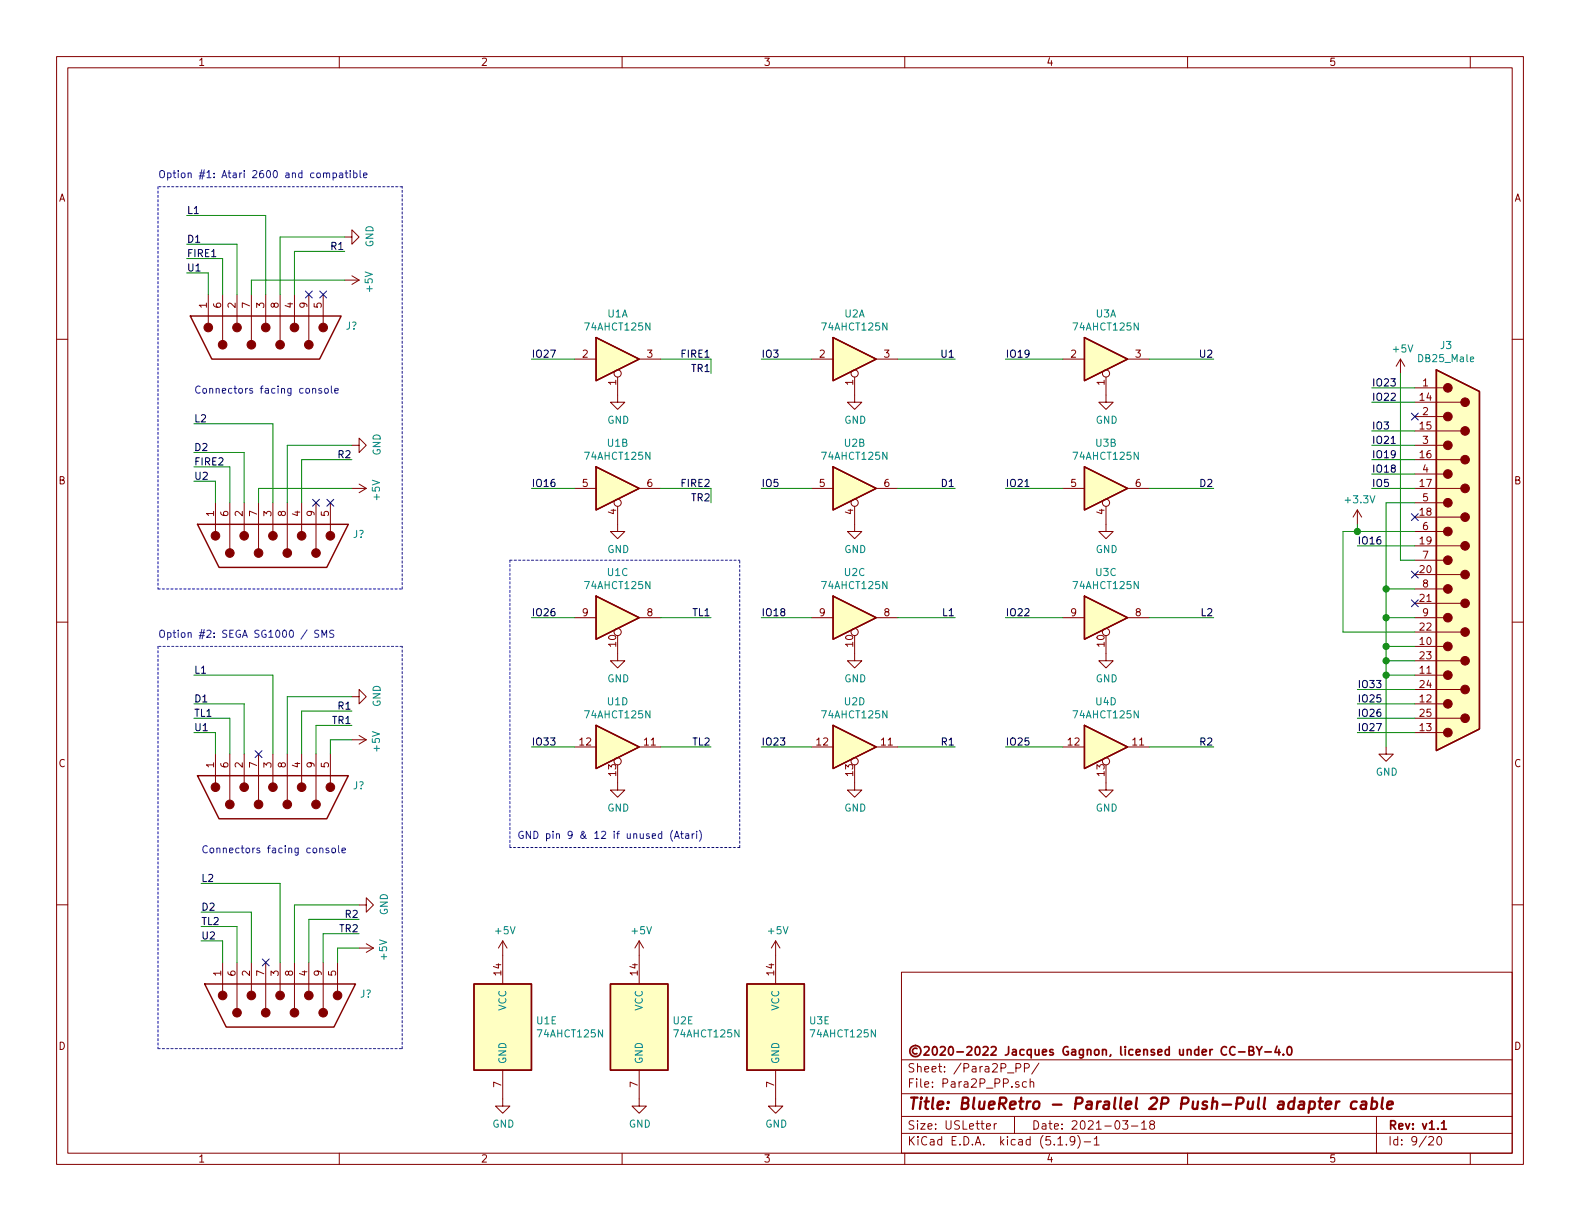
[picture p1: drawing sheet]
EESchema Schematic File Version 4
EELAYER 30 0
EELAYER END
$Descr USLetter 11000 8500
encoding utf-8
Sheet 9 20
Title "BlueRetro - Parallel 2P Push-Pull adapter cable"
Date "2021-03-18"
Rev "v1.1"
Comp "©2020-2022 Jacques Gagnon, licensed under CC-BY-4.0"
Comment1 ""
Comment2 ""
Comment3 ""
Comment4 ""
$EndDescr
$Comp
L Connector:DB25_Male J?
U 1 1
P 10150 3900
AR Path="/5F127084/5FD5E748" Ref="J?"  Part="1" 
AR Path="/5F9FC91E/5FD5E748" Ref="J?"  Part="1" 
AR Path="/5FD29386/5FD5E748" Ref="J3"  Part="1" 
F 0 "J3" H 10068 2408 50  0000 C CNN
F 1 "DB25_Male" H 10068 2499 50  0000 C CNN
F 2 "" H 10150 3900 50  0001 C CNN
F 3 " ~" H 10150 3900 50  0001 C CNN
	1    10150 3900
	1    0    0    1   
$EndComp
$Comp
L 74xx:74LS125 U?
U 3 1
P 4300 4300
AR Path="/5F127084/5FD5E74E" Ref="U?"  Part="1" 
AR Path="/5F9FC91E/5FD5E74E" Ref="U?"  Part="4" 
AR Path="/5FD29386/5FD5E74E" Ref="U1"  Part="3" 
F 0 "U1" H 4300 4617 50  0000 C CNN
F 1 "74AHCT125N" H 4300 4526 50  0000 C CNN
F 2 "" H 4300 4300 50  0001 C CNN
F 3 "http://www.ti.com/general/docs/suppproductinfo.tsp?distId=10&gotoUrl=http%3A%2F%2Fwww.ti.com%2Flit%2Fgpn%2Fsn74ahct125" H 4300 4300 50  0001 C CNN
	3    4300 4300
	1    0    0    -1  
$EndComp
$Comp
L 74xx:74LS125 U?
U 1 1
P 5950 2500
AR Path="/5F127084/5FD5E754" Ref="U?"  Part="2" 
AR Path="/5F9FC91E/5FD5E754" Ref="U?"  Part="1" 
AR Path="/5FD29386/5FD5E754" Ref="U2"  Part="1" 
F 0 "U2" H 5950 2817 50  0000 C CNN
F 1 "74AHCT125N" H 5950 2726 50  0000 C CNN
F 2 "" H 5950 2500 50  0001 C CNN
F 3 "http://www.ti.com/general/docs/suppproductinfo.tsp?distId=10&gotoUrl=http%3A%2F%2Fwww.ti.com%2Flit%2Fgpn%2Fsn74ahct125" H 5950 2500 50  0001 C CNN
	1    5950 2500
	1    0    0    -1  
$EndComp
$Comp
L 74xx:74LS125 U?
U 2 1
P 5950 3400
AR Path="/5F127084/5FD5E75A" Ref="U?"  Part="3" 
AR Path="/5F9FC91E/5FD5E75A" Ref="U?"  Part="2" 
AR Path="/5FD29386/5FD5E75A" Ref="U2"  Part="2" 
F 0 "U2" H 5950 3717 50  0000 C CNN
F 1 "74AHCT125N" H 5950 3626 50  0000 C CNN
F 2 "" H 5950 3400 50  0001 C CNN
F 3 "http://www.ti.com/general/docs/suppproductinfo.tsp?distId=10&gotoUrl=http%3A%2F%2Fwww.ti.com%2Flit%2Fgpn%2Fsn74ahct125" H 5950 3400 50  0001 C CNN
	2    5950 3400
	1    0    0    -1  
$EndComp
$Comp
L 74xx:74LS125 U?
U 3 1
P 5950 4300
AR Path="/5F127084/5FD5E760" Ref="U?"  Part="4" 
AR Path="/5F9FC91E/5FD5E760" Ref="U?"  Part="3" 
AR Path="/5FD29386/5FD5E760" Ref="U2"  Part="3" 
F 0 "U2" H 5950 4617 50  0000 C CNN
F 1 "74AHCT125N" H 5950 4526 50  0000 C CNN
F 2 "" H 5950 4300 50  0001 C CNN
F 3 "http://www.ti.com/general/docs/suppproductinfo.tsp?distId=10&gotoUrl=http%3A%2F%2Fwww.ti.com%2Flit%2Fgpn%2Fsn74ahct125" H 5950 4300 50  0001 C CNN
	3    5950 4300
	1    0    0    -1  
$EndComp
$Comp
L 74xx:74LS125 U?
U 1 1
P 7700 2500
AR Path="/5F127084/5FD5E766" Ref="U?"  Part="2" 
AR Path="/5F9FC91E/5FD5E766" Ref="U?"  Part="1" 
AR Path="/5FD29386/5FD5E766" Ref="U3"  Part="1" 
F 0 "U3" H 7700 2817 50  0000 C CNN
F 1 "74AHCT125N" H 7700 2726 50  0000 C CNN
F 2 "" H 7700 2500 50  0001 C CNN
F 3 "http://www.ti.com/general/docs/suppproductinfo.tsp?distId=10&gotoUrl=http%3A%2F%2Fwww.ti.com%2Flit%2Fgpn%2Fsn74ahct125" H 7700 2500 50  0001 C CNN
	1    7700 2500
	1    0    0    -1  
$EndComp
$Comp
L 74xx:74LS125 U?
U 2 1
P 7700 3400
AR Path="/5F127084/5FD5E76C" Ref="U?"  Part="3" 
AR Path="/5F9FC91E/5FD5E76C" Ref="U?"  Part="2" 
AR Path="/5FD29386/5FD5E76C" Ref="U3"  Part="2" 
F 0 "U3" H 7700 3717 50  0000 C CNN
F 1 "74AHCT125N" H 7700 3626 50  0000 C CNN
F 2 "" H 7700 3400 50  0001 C CNN
F 3 "http://www.ti.com/general/docs/suppproductinfo.tsp?distId=10&gotoUrl=http%3A%2F%2Fwww.ti.com%2Flit%2Fgpn%2Fsn74ahct125" H 7700 3400 50  0001 C CNN
	2    7700 3400
	1    0    0    -1  
$EndComp
$Comp
L 74xx:74LS125 U?
U 3 1
P 7700 4300
AR Path="/5F127084/5FD5E772" Ref="U?"  Part="4" 
AR Path="/5F9FC91E/5FD5E772" Ref="U?"  Part="3" 
AR Path="/5FD29386/5FD5E772" Ref="U3"  Part="3" 
F 0 "U3" H 7700 4617 50  0000 C CNN
F 1 "74AHCT125N" H 7700 4526 50  0000 C CNN
F 2 "" H 7700 4300 50  0001 C CNN
F 3 "http://www.ti.com/general/docs/suppproductinfo.tsp?distId=10&gotoUrl=http%3A%2F%2Fwww.ti.com%2Flit%2Fgpn%2Fsn74ahct125" H 7700 4300 50  0001 C CNN
	3    7700 4300
	1    0    0    -1  
$EndComp
$Comp
L 74xx:74LS125 U?
U 4 1
P 5950 5200
AR Path="/5F127084/5FD5E778" Ref="U?"  Part="1" 
AR Path="/5F9FC91E/5FD5E778" Ref="U?"  Part="4" 
AR Path="/5FD29386/5FD5E778" Ref="U2"  Part="4" 
F 0 "U2" H 5950 5517 50  0000 C CNN
F 1 "74AHCT125N" H 5950 5426 50  0000 C CNN
F 2 "" H 5950 5200 50  0001 C CNN
F 3 "http://www.ti.com/general/docs/suppproductinfo.tsp?distId=10&gotoUrl=http%3A%2F%2Fwww.ti.com%2Flit%2Fgpn%2Fsn74ahct125" H 5950 5200 50  0001 C CNN
	4    5950 5200
	1    0    0    -1  
$EndComp
$Comp
L 74xx:74LS125 U?
U 4 1
P 7700 5200
AR Path="/5F127084/5FD5E77E" Ref="U?"  Part="2" 
AR Path="/5F9FC91E/5FD5E77E" Ref="U?"  Part="4" 
AR Path="/5FD29386/5FD5E77E" Ref="U4"  Part="4" 
F 0 "U4" H 7700 5517 50  0000 C CNN
F 1 "74AHCT125N" H 7700 5426 50  0000 C CNN
F 2 "" H 7700 5200 50  0001 C CNN
F 3 "http://www.ti.com/general/docs/suppproductinfo.tsp?distId=10&gotoUrl=http%3A%2F%2Fwww.ti.com%2Flit%2Fgpn%2Fsn74ahct125" H 7700 5200 50  0001 C CNN
	4    7700 5200
	1    0    0    -1  
$EndComp
Wire Wire Line
	9550 2700 9850 2700
Wire Wire Line
	9550 3100 9850 3100
Wire Wire Line
	9550 3300 9850 3300
$Comp
L power:+5V #PWR?
U 1 1
P 9750 2600
AR Path="/5F127084/5FD5E787" Ref="#PWR?"  Part="1" 
AR Path="/5F9FC91E/5FD5E787" Ref="#PWR?"  Part="1" 
AR Path="/5FD29386/5FD5E787" Ref="#PWR?"  Part="1" 
F 0 "#PWR?" H 9750 2450 50  0001 C CNN
F 1 "+5V" H 9765 2773 50  0000 C CNN
F 2 "" H 9750 2600 50  0001 C CNN
F 3 "" H 9750 2600 50  0001 C CNN
	1    9750 2600
	1    0    0    -1  
$EndComp
$Comp
L power:GND #PWR?
U 1 1
P 9650 5200
AR Path="/5F127084/5FD5E78D" Ref="#PWR?"  Part="1" 
AR Path="/5F9FC91E/5FD5E78D" Ref="#PWR?"  Part="1" 
AR Path="/5FD29386/5FD5E78D" Ref="#PWR?"  Part="1" 
F 0 "#PWR?" H 9650 4950 50  0001 C CNN
F 1 "GND" H 9655 5027 50  0000 C CNN
F 2 "" H 9650 5200 50  0001 C CNN
F 3 "" H 9650 5200 50  0001 C CNN
	1    9650 5200
	1    0    0    -1  
$EndComp
Wire Wire Line
	9850 3500 9650 3500
Wire Wire Line
	9650 3500 9650 4100
Wire Wire Line
	9850 4300 9650 4300
Wire Wire Line
	9750 2600 9750 3900
Wire Wire Line
	9750 3900 9850 3900
$Comp
L power:+3.3V #PWR?
U 1 1
P 9450 3650
AR Path="/5F127084/5FD5E798" Ref="#PWR?"  Part="1" 
AR Path="/5F9FC91E/5FD5E798" Ref="#PWR?"  Part="1" 
AR Path="/5FD29386/5FD5E798" Ref="#PWR?"  Part="1" 
F 0 "#PWR?" H 9450 3500 50  0001 C CNN
F 1 "+3.3V" H 9465 3823 50  0000 C CNN
F 2 "" H 9450 3650 50  0001 C CNN
F 3 "" H 9450 3650 50  0001 C CNN
	1    9450 3650
	1    0    0    -1  
$EndComp
$Comp
L power:GND #PWR?
U 1 1
P 5950 4550
AR Path="/5F127084/5FD5E79E" Ref="#PWR?"  Part="1" 
AR Path="/5F9FC91E/5FD5E79E" Ref="#PWR?"  Part="1" 
AR Path="/5FD29386/5FD5E79E" Ref="#PWR?"  Part="1" 
F 0 "#PWR?" H 5950 4300 50  0001 C CNN
F 1 "GND" H 5955 4377 50  0000 C CNN
F 2 "" H 5950 4550 50  0001 C CNN
F 3 "" H 5950 4550 50  0001 C CNN
	1    5950 4550
	1    0    0    -1  
$EndComp
$Comp
L power:GND #PWR?
U 1 1
P 5950 3650
AR Path="/5F127084/5FD5E7A4" Ref="#PWR?"  Part="1" 
AR Path="/5F9FC91E/5FD5E7A4" Ref="#PWR?"  Part="1" 
AR Path="/5FD29386/5FD5E7A4" Ref="#PWR?"  Part="1" 
F 0 "#PWR?" H 5950 3400 50  0001 C CNN
F 1 "GND" H 5955 3477 50  0000 C CNN
F 2 "" H 5950 3650 50  0001 C CNN
F 3 "" H 5950 3650 50  0001 C CNN
	1    5950 3650
	1    0    0    -1  
$EndComp
$Comp
L power:GND #PWR?
U 1 1
P 4300 4550
AR Path="/5F127084/5FD5E7AA" Ref="#PWR?"  Part="1" 
AR Path="/5F9FC91E/5FD5E7AA" Ref="#PWR?"  Part="1" 
AR Path="/5FD29386/5FD5E7AA" Ref="#PWR?"  Part="1" 
F 0 "#PWR?" H 4300 4300 50  0001 C CNN
F 1 "GND" H 4305 4377 50  0000 C CNN
F 2 "" H 4300 4550 50  0001 C CNN
F 3 "" H 4300 4550 50  0001 C CNN
	1    4300 4550
	1    0    0    -1  
$EndComp
$Comp
L power:GND #PWR?
U 1 1
P 5950 2750
AR Path="/5F127084/5FD5E7B0" Ref="#PWR?"  Part="1" 
AR Path="/5F9FC91E/5FD5E7B0" Ref="#PWR?"  Part="1" 
AR Path="/5FD29386/5FD5E7B0" Ref="#PWR?"  Part="1" 
F 0 "#PWR?" H 5950 2500 50  0001 C CNN
F 1 "GND" H 5955 2577 50  0000 C CNN
F 2 "" H 5950 2750 50  0001 C CNN
F 3 "" H 5950 2750 50  0001 C CNN
	1    5950 2750
	1    0    0    -1  
$EndComp
$Comp
L power:GND #PWR?
U 1 1
P 7700 3650
AR Path="/5F127084/5FD5E7C2" Ref="#PWR?"  Part="1" 
AR Path="/5F9FC91E/5FD5E7C2" Ref="#PWR?"  Part="1" 
AR Path="/5FD29386/5FD5E7C2" Ref="#PWR?"  Part="1" 
F 0 "#PWR?" H 7700 3400 50  0001 C CNN
F 1 "GND" H 7705 3477 50  0000 C CNN
F 2 "" H 7700 3650 50  0001 C CNN
F 3 "" H 7700 3650 50  0001 C CNN
	1    7700 3650
	1    0    0    -1  
$EndComp
$Comp
L power:GND #PWR?
U 1 1
P 7700 2750
AR Path="/5F127084/5FD5E7C8" Ref="#PWR?"  Part="1" 
AR Path="/5F9FC91E/5FD5E7C8" Ref="#PWR?"  Part="1" 
AR Path="/5FD29386/5FD5E7C8" Ref="#PWR?"  Part="1" 
F 0 "#PWR?" H 7700 2500 50  0001 C CNN
F 1 "GND" H 7705 2577 50  0000 C CNN
F 2 "" H 7700 2750 50  0001 C CNN
F 3 "" H 7700 2750 50  0001 C CNN
	1    7700 2750
	1    0    0    -1  
$EndComp
$Comp
L power:GND #PWR?
U 1 1
P 7700 4550
AR Path="/5F127084/5FD5E7CE" Ref="#PWR?"  Part="1" 
AR Path="/5F9FC91E/5FD5E7CE" Ref="#PWR?"  Part="1" 
AR Path="/5FD29386/5FD5E7CE" Ref="#PWR?"  Part="1" 
F 0 "#PWR?" H 7700 4300 50  0001 C CNN
F 1 "GND" H 7705 4377 50  0000 C CNN
F 2 "" H 7700 4550 50  0001 C CNN
F 3 "" H 7700 4550 50  0001 C CNN
	1    7700 4550
	1    0    0    -1  
$EndComp
$Comp
L power:GND #PWR?
U 1 1
P 5950 5450
AR Path="/5F127084/5FD5E7D4" Ref="#PWR?"  Part="1" 
AR Path="/5F9FC91E/5FD5E7D4" Ref="#PWR?"  Part="1" 
AR Path="/5FD29386/5FD5E7D4" Ref="#PWR?"  Part="1" 
F 0 "#PWR?" H 5950 5200 50  0001 C CNN
F 1 "GND" H 5955 5277 50  0000 C CNN
F 2 "" H 5950 5450 50  0001 C CNN
F 3 "" H 5950 5450 50  0001 C CNN
	1    5950 5450
	1    0    0    -1  
$EndComp
$Comp
L power:GND #PWR?
U 1 1
P 7700 5450
AR Path="/5F127084/5FD5E7DA" Ref="#PWR?"  Part="1" 
AR Path="/5F9FC91E/5FD5E7DA" Ref="#PWR?"  Part="1" 
AR Path="/5FD29386/5FD5E7DA" Ref="#PWR?"  Part="1" 
F 0 "#PWR?" H 7700 5200 50  0001 C CNN
F 1 "GND" H 7705 5277 50  0000 C CNN
F 2 "" H 7700 5450 50  0001 C CNN
F 3 "" H 7700 5450 50  0001 C CNN
	1    7700 5450
	1    0    0    -1  
$EndComp
Wire Wire Line
	5650 2500 5300 2500
Wire Wire Line
	5650 3400 5300 3400
Wire Wire Line
	5650 4300 5300 4300
Wire Wire Line
	5650 5200 5300 5200
Wire Wire Line
	6250 5200 6650 5200
Wire Wire Line
	6250 4300 6650 4300
Wire Wire Line
	6250 3400 6650 3400
Wire Wire Line
	6250 2500 6650 2500
Wire Wire Line
	7400 2500 7000 2500
Wire Wire Line
	7400 3400 7000 3400
Wire Wire Line
	7400 4300 7000 4300
Wire Wire Line
	7400 5200 7000 5200
Wire Wire Line
	8000 5200 8450 5200
Wire Wire Line
	8000 4300 8450 4300
Wire Wire Line
	8000 3400 8450 3400
Wire Wire Line
	8000 2500 8450 2500
Text Label 3700 4300 0    50   ~ 0
IO26
Text Label 5300 2500 0    50   ~ 0
IO3
Text Label 5300 3400 0    50   ~ 0
IO5
Text Label 5300 4300 0    50   ~ 0
IO18
Text Label 5300 5200 0    50   ~ 0
IO23
Text Label 4950 4300 2    50   ~ 0
TL1
Text Label 6650 2500 2    50   ~ 0
U1
Text Label 6650 3400 2    50   ~ 0
D1
Text Label 6650 4300 2    50   ~ 0
L1
Text Label 6650 5200 2    50   ~ 0
R1
Text Label 7000 2500 0    50   ~ 0
IO19
Text Label 7000 3400 0    50   ~ 0
IO21
Text Label 7000 4300 0    50   ~ 0
IO22
Text Label 7000 5200 0    50   ~ 0
IO25
Text Label 8450 2500 2    50   ~ 0
U2
Text Label 8450 3400 2    50   ~ 0
D2
Text Label 8450 4300 2    50   ~ 0
L2
Text Label 8450 5200 2    50   ~ 0
R2
Text Label 9550 3200 0    50   ~ 0
IO19
Text Label 9550 3100 0    50   ~ 0
IO21
Text Label 9550 2800 0    50   ~ 0
IO22
Text Label 9450 4900 0    50   ~ 0
IO25
Wire Wire Line
	9850 2800 9550 2800
Wire Wire Line
	9850 3200 9550 3200
Wire Wire Line
	9850 3400 9550 3400
Wire Wire Line
	9450 3700 9450 3650
Wire Wire Line
	9450 3700 9850 3700
Wire Wire Line
	9850 5100 9450 5100
Wire Wire Line
	9850 4800 9450 4800
Text Label 9450 3800 0    50   ~ 0
IO16
Text Label 9550 3000 0    50   ~ 0
IO3
Text Label 9550 3400 0    50   ~ 0
IO5
Text Label 9550 2700 0    50   ~ 0
IO23
Text Label 9450 5000 0    50   ~ 0
IO26
Text Label 9450 5100 0    50   ~ 0
IO27
Text Label 9450 4800 0    50   ~ 0
IO33
Wire Wire Line
	9850 4100 9650 4100
Connection ~ 9650 4100
Wire Wire Line
	9650 4100 9650 4300
Connection ~ 9650 4300
Wire Wire Line
	9850 3800 9450 3800
Wire Wire Line
	9850 3000 9550 3000
Wire Wire Line
	9850 4900 9450 4900
Text Label 9550 3300 0    50   ~ 0
IO18
Wire Wire Line
	9450 5000 9850 5000
NoConn ~ 9850 3600
Wire Wire Line
	9850 4500 9650 4500
Connection ~ 9650 4500
NoConn ~ 9850 4000
$Comp
L 74xx:74LS125 U?
U 1 1
P 4300 2500
AR Path="/5F127084/5FD5E88F" Ref="U?"  Part="2" 
AR Path="/5F9FC91E/5FD5E88F" Ref="U?"  Part="1" 
AR Path="/5FD29386/5FD5E88F" Ref="U1"  Part="1" 
F 0 "U1" H 4300 2817 50  0000 C CNN
F 1 "74AHCT125N" H 4300 2726 50  0000 C CNN
F 2 "" H 4300 2500 50  0001 C CNN
F 3 "http://www.ti.com/general/docs/suppproductinfo.tsp?distId=10&gotoUrl=http%3A%2F%2Fwww.ti.com%2Flit%2Fgpn%2Fsn74ahct125" H 4300 2500 50  0001 C CNN
	1    4300 2500
	1    0    0    -1  
$EndComp
$Comp
L 74xx:74LS125 U?
U 2 1
P 4300 3400
AR Path="/5F127084/5FD5E895" Ref="U?"  Part="4" 
AR Path="/5F9FC91E/5FD5E895" Ref="U?"  Part="2" 
AR Path="/5FD29386/5FD5E895" Ref="U1"  Part="2" 
F 0 "U1" H 4300 3717 50  0000 C CNN
F 1 "74AHCT125N" H 4300 3626 50  0000 C CNN
F 2 "" H 4300 3400 50  0001 C CNN
F 3 "http://www.ti.com/general/docs/suppproductinfo.tsp?distId=10&gotoUrl=http%3A%2F%2Fwww.ti.com%2Flit%2Fgpn%2Fsn74ahct125" H 4300 3400 50  0001 C CNN
	2    4300 3400
	1    0    0    -1  
$EndComp
Wire Wire Line
	4000 2500 3700 2500
Wire Wire Line
	4000 3400 3700 3400
Wire Wire Line
	4600 2500 4950 2500
Wire Wire Line
	4600 3400 4950 3400
Text Label 4950 2600 2    50   ~ 0
TR1
Text Label 4950 3500 2    50   ~ 0
TR2
Text Label 3700 2500 0    50   ~ 0
IO27
Text Label 3700 3400 0    50   ~ 0
IO16
Wire Wire Line
	9650 4500 9650 4600
Wire Wire Line
	9650 4300 9650 4500
Wire Wire Line
	9850 4400 9350 4400
Wire Wire Line
	9350 4400 9350 3700
Wire Wire Line
	9350 3700 9450 3700
Connection ~ 9450 3700
$Comp
L 74xx:74LS125 U?
U 5 1
P 4450 7150
AR Path="/5F127084/5FD5E8C4" Ref="U?"  Part="5" 
AR Path="/5F9FC91E/5FD5E8C4" Ref="U?"  Part="5" 
AR Path="/5FD29386/5FD5E8C4" Ref="U2"  Part="5" 
F 0 "U2" H 4680 7196 50  0000 L CNN
F 1 "74AHCT125N" H 4680 7105 50  0000 L CNN
F 2 "" H 4450 7150 50  0001 C CNN
F 3 "http://www.ti.com/general/docs/suppproductinfo.tsp?distId=10&gotoUrl=http%3A%2F%2Fwww.ti.com%2Flit%2Fgpn%2Fsn74ahct125" H 4450 7150 50  0001 C CNN
	5    4450 7150
	1    0    0    -1  
$EndComp
$Comp
L 74xx:74LS125 U?
U 5 1
P 5400 7150
AR Path="/5F127084/5FD5E8CA" Ref="U?"  Part="5" 
AR Path="/5F9FC91E/5FD5E8CA" Ref="U?"  Part="5" 
AR Path="/5FD29386/5FD5E8CA" Ref="U3"  Part="5" 
F 0 "U3" H 5630 7196 50  0000 L CNN
F 1 "74AHCT125N" H 5630 7105 50  0000 L CNN
F 2 "" H 5400 7150 50  0001 C CNN
F 3 "http://www.ti.com/general/docs/suppproductinfo.tsp?distId=10&gotoUrl=http%3A%2F%2Fwww.ti.com%2Flit%2Fgpn%2Fsn74ahct125" H 5400 7150 50  0001 C CNN
	5    5400 7150
	1    0    0    -1  
$EndComp
$Comp
L 74xx:74LS125 U?
U 5 1
P 3500 7150
AR Path="/5F127084/5FD5E8D6" Ref="U?"  Part="5" 
AR Path="/5F9FC91E/5FD5E8D6" Ref="U?"  Part="5" 
AR Path="/5FD29386/5FD5E8D6" Ref="U1"  Part="5" 
F 0 "U1" H 3730 7196 50  0000 L CNN
F 1 "74AHCT125N" H 3730 7105 50  0000 L CNN
F 2 "" H 3500 7150 50  0001 C CNN
F 3 "http://www.ti.com/general/docs/suppproductinfo.tsp?distId=10&gotoUrl=http%3A%2F%2Fwww.ti.com%2Flit%2Fgpn%2Fsn74ahct125" H 3500 7150 50  0001 C CNN
	5    3500 7150
	1    0    0    -1  
$EndComp
$Comp
L power:GND #PWR?
U 1 1
P 5400 7650
AR Path="/5F127084/5FD5E8E2" Ref="#PWR?"  Part="1" 
AR Path="/5F9FC91E/5FD5E8E2" Ref="#PWR?"  Part="1" 
AR Path="/5FD29386/5FD5E8E2" Ref="#PWR?"  Part="1" 
F 0 "#PWR?" H 5400 7400 50  0001 C CNN
F 1 "GND" H 5405 7477 50  0000 C CNN
F 2 "" H 5400 7650 50  0001 C CNN
F 3 "" H 5400 7650 50  0001 C CNN
	1    5400 7650
	1    0    0    -1  
$EndComp
$Comp
L power:GND #PWR?
U 1 1
P 4450 7650
AR Path="/5F127084/5FD5E8E8" Ref="#PWR?"  Part="1" 
AR Path="/5F9FC91E/5FD5E8E8" Ref="#PWR?"  Part="1" 
AR Path="/5FD29386/5FD5E8E8" Ref="#PWR?"  Part="1" 
F 0 "#PWR?" H 4450 7400 50  0001 C CNN
F 1 "GND" H 4455 7477 50  0000 C CNN
F 2 "" H 4450 7650 50  0001 C CNN
F 3 "" H 4450 7650 50  0001 C CNN
	1    4450 7650
	1    0    0    -1  
$EndComp
$Comp
L power:GND #PWR?
U 1 1
P 3500 7650
AR Path="/5F127084/5FD5E8EE" Ref="#PWR?"  Part="1" 
AR Path="/5F9FC91E/5FD5E8EE" Ref="#PWR?"  Part="1" 
AR Path="/5FD29386/5FD5E8EE" Ref="#PWR?"  Part="1" 
F 0 "#PWR?" H 3500 7400 50  0001 C CNN
F 1 "GND" H 3505 7477 50  0000 C CNN
F 2 "" H 3500 7650 50  0001 C CNN
F 3 "" H 3500 7650 50  0001 C CNN
	1    3500 7650
	1    0    0    -1  
$EndComp
$Comp
L power:+5V #PWR?
U 1 1
P 4450 6650
AR Path="/5F127084/5FD5E8FA" Ref="#PWR?"  Part="1" 
AR Path="/5F9FC91E/5FD5E8FA" Ref="#PWR?"  Part="1" 
AR Path="/5FD29386/5FD5E8FA" Ref="#PWR?"  Part="1" 
F 0 "#PWR?" H 4450 6500 50  0001 C CNN
F 1 "+5V" H 4465 6823 50  0000 C CNN
F 2 "" H 4450 6650 50  0001 C CNN
F 3 "" H 4450 6650 50  0001 C CNN
	1    4450 6650
	1    0    0    -1  
$EndComp
$Comp
L power:+5V #PWR?
U 1 1
P 3500 6650
AR Path="/5F127084/5FD5E900" Ref="#PWR?"  Part="1" 
AR Path="/5F9FC91E/5FD5E900" Ref="#PWR?"  Part="1" 
AR Path="/5FD29386/5FD5E900" Ref="#PWR?"  Part="1" 
F 0 "#PWR?" H 3500 6500 50  0001 C CNN
F 1 "+5V" H 3515 6823 50  0000 C CNN
F 2 "" H 3500 6650 50  0001 C CNN
F 3 "" H 3500 6650 50  0001 C CNN
	1    3500 6650
	1    0    0    -1  
$EndComp
$Comp
L power:+5V #PWR?
U 1 1
P 5400 6650
AR Path="/5F127084/5FD5E906" Ref="#PWR?"  Part="1" 
AR Path="/5F9FC91E/5FD5E906" Ref="#PWR?"  Part="1" 
AR Path="/5FD29386/5FD5E906" Ref="#PWR?"  Part="1" 
F 0 "#PWR?" H 5400 6500 50  0001 C CNN
F 1 "+5V" H 5415 6823 50  0000 C CNN
F 2 "" H 5400 6650 50  0001 C CNN
F 3 "" H 5400 6650 50  0001 C CNN
	1    5400 6650
	1    0    0    -1  
$EndComp
Wire Wire Line
	3700 5200 4000 5200
Wire Wire Line
	4600 5200 4950 5200
Text Label 4950 5200 2    50   ~ 0
TL2
Text Label 3700 5200 0    50   ~ 0
IO33
$Comp
L 74xx:74LS125 U?
U 4 1
P 4300 5200
AR Path="/5F127084/5FD5E9C0" Ref="U?"  Part="1" 
AR Path="/5F9FC91E/5FD5E9C0" Ref="U?"  Part="3" 
AR Path="/5FD29386/5FD5E9C0" Ref="U1"  Part="4" 
F 0 "U1" H 4300 5517 50  0000 C CNN
F 1 "74AHCT125N" H 4300 5426 50  0000 C CNN
F 2 "" H 4300 5200 50  0001 C CNN
F 3 "http://www.ti.com/general/docs/suppproductinfo.tsp?distId=10&gotoUrl=http%3A%2F%2Fwww.ti.com%2Flit%2Fgpn%2Fsn74ahct125" H 4300 5200 50  0001 C CNN
	4    4300 5200
	1    0    0    -1  
$EndComp
$Comp
L power:GND #PWR?
U 1 1
P 4300 5450
AR Path="/5F127084/5FEB1F95" Ref="#PWR?"  Part="1" 
AR Path="/5F9FC91E/5FEB1F95" Ref="#PWR?"  Part="1" 
AR Path="/5FD29386/5FEB1F95" Ref="#PWR?"  Part="1" 
F 0 "#PWR?" H 4300 5200 50  0001 C CNN
F 1 "GND" H 4305 5277 50  0000 C CNN
F 2 "" H 4300 5450 50  0001 C CNN
F 3 "" H 4300 5450 50  0001 C CNN
	1    4300 5450
	1    0    0    -1  
$EndComp
$Comp
L power:GND #PWR?
U 1 1
P 4300 3650
AR Path="/5F127084/5FEB2510" Ref="#PWR?"  Part="1" 
AR Path="/5F9FC91E/5FEB2510" Ref="#PWR?"  Part="1" 
AR Path="/5FD29386/5FEB2510" Ref="#PWR?"  Part="1" 
F 0 "#PWR?" H 4300 3400 50  0001 C CNN
F 1 "GND" H 4305 3477 50  0000 C CNN
F 2 "" H 4300 3650 50  0001 C CNN
F 3 "" H 4300 3650 50  0001 C CNN
	1    4300 3650
	1    0    0    -1  
$EndComp
$Comp
L power:GND #PWR?
U 1 1
P 4300 2750
AR Path="/5F127084/5FEB2ACE" Ref="#PWR?"  Part="1" 
AR Path="/5F9FC91E/5FEB2ACE" Ref="#PWR?"  Part="1" 
AR Path="/5FD29386/5FEB2ACE" Ref="#PWR?"  Part="1" 
F 0 "#PWR?" H 4300 2500 50  0001 C CNN
F 1 "GND" H 4305 2577 50  0000 C CNN
F 2 "" H 4300 2750 50  0001 C CNN
F 3 "" H 4300 2750 50  0001 C CNN
	1    4300 2750
	1    0    0    -1  
$EndComp
Wire Wire Line
	9850 4600 9650 4600
Connection ~ 9650 4600
Wire Wire Line
	9650 4600 9650 4700
Wire Wire Line
	9850 4700 9650 4700
Connection ~ 9650 4700
Wire Wire Line
	9650 4700 9650 5200
NoConn ~ 9850 4200
NoConn ~ 9850 2900
Wire Wire Line
	4600 4300 4950 4300
Wire Wire Line
	3700 4300 4000 4300
$Comp
L power:GND #PWR?
U 1 1
P 2400 1650
AR Path="/5F127084/621ADF1F" Ref="#PWR?"  Part="1" 
AR Path="/5F9FC91E/621ADF1F" Ref="#PWR?"  Part="1" 
AR Path="/5FD29386/621ADF1F" Ref="#PWR?"  Part="1" 
AR Path="/6200C8A8/621ADF1F" Ref="#PWR?"  Part="1" 
F 0 "#PWR?" H 2400 1400 50  0001 C CNN
F 1 "GND" H 2405 1477 50  0000 C CNN
F 2 "" H 2400 1650 50  0001 C CNN
F 3 "" H 2400 1650 50  0001 C CNN
	1    2400 1650
	0    -1   -1   0   
$EndComp
$Comp
L power:GND #PWR?
U 1 1
P 2450 3100
AR Path="/5F127084/621ADF25" Ref="#PWR?"  Part="1" 
AR Path="/5F9FC91E/621ADF25" Ref="#PWR?"  Part="1" 
AR Path="/5FD29386/621ADF25" Ref="#PWR?"  Part="1" 
AR Path="/6200C8A8/621ADF25" Ref="#PWR?"  Part="1" 
F 0 "#PWR?" H 2450 2850 50  0001 C CNN
F 1 "GND" H 2455 2927 50  0000 C CNN
F 2 "" H 2450 3100 50  0001 C CNN
F 3 "" H 2450 3100 50  0001 C CNN
	1    2450 3100
	0    -1   -1   0   
$EndComp
$Comp
L power:+5V #PWR?
U 1 1
P 2450 3400
AR Path="/5F127084/621ADF2B" Ref="#PWR?"  Part="1" 
AR Path="/5F9FC91E/621ADF2B" Ref="#PWR?"  Part="1" 
AR Path="/5FD29386/621ADF2B" Ref="#PWR?"  Part="1" 
AR Path="/6200C8A8/621ADF2B" Ref="#PWR?"  Part="1" 
F 0 "#PWR?" H 2450 3250 50  0001 C CNN
F 1 "+5V" H 2465 3573 50  0000 C CNN
F 2 "" H 2450 3400 50  0001 C CNN
F 3 "" H 2450 3400 50  0001 C CNN
	1    2450 3400
	0    1    1    0   
$EndComp
$Comp
L power:+5V #PWR?
U 1 1
P 2400 1950
AR Path="/5F127084/621ADF31" Ref="#PWR?"  Part="1" 
AR Path="/5F9FC91E/621ADF31" Ref="#PWR?"  Part="1" 
AR Path="/5FD29386/621ADF31" Ref="#PWR?"  Part="1" 
AR Path="/6200C8A8/621ADF31" Ref="#PWR?"  Part="1" 
F 0 "#PWR?" H 2400 1800 50  0001 C CNN
F 1 "+5V" H 2415 2123 50  0000 C CNN
F 2 "" H 2400 1950 50  0001 C CNN
F 3 "" H 2400 1950 50  0001 C CNN
	1    2400 1950
	0    1    1    0   
$EndComp
Wire Wire Line
	1450 2050 1450 1900
Wire Wire Line
	1450 1900 1300 1900
Wire Wire Line
	1500 3500 1500 3350
Wire Wire Line
	1500 3350 1350 3350
Wire Wire Line
	1600 3500 1600 3250
Wire Wire Line
	1550 2050 1550 1800
Text Label 1300 1700 0    50   ~ 0
D1
Text Label 1300 1900 0    50   ~ 0
U1
Text Label 1300 1800 0    50   ~ 0
FIRE1
Text Label 2400 1750 2    50   ~ 0
R1
Text Label 1300 1500 0    50   ~ 0
L1
Text Label 1350 3150 0    50   ~ 0
D2
Text Label 1350 3350 0    50   ~ 0
U2
Text Label 1350 3250 0    50   ~ 0
FIRE2
Text Label 2450 3200 2    50   ~ 0
R2
Text Label 1350 2950 0    50   ~ 0
L2
Text Notes 1350 2750 0    50   ~ 0
Connectors facing console
$Comp
L Connector_Gaming:Atari_SEGA_DE9 J?
U 1 1
P 1850 2350
AR Path="/5F9FC91E/621ADF48" Ref="J?"  Part="1" 
AR Path="/5FD29386/621ADF48" Ref="J?"  Part="1" 
AR Path="/6200C8A8/621ADF48" Ref="J?"  Part="1" 
F 0 "J?" V 1768 2905 50  0000 L CNN
F 1 "Atari_SEGA_DE9" V 1813 2905 50  0001 L CNN
F 2 "" H 1850 2350 50  0001 C CNN
F 3 " ~" H 1850 2350 50  0001 C CNN
	1    1850 2350
	0    1    1    0   
$EndComp
$Comp
L Connector_Gaming:Atari_SEGA_DE9 J?
U 1 1
P 1900 3800
AR Path="/5F9FC91E/621ADF4E" Ref="J?"  Part="1" 
AR Path="/5FD29386/621ADF4E" Ref="J?"  Part="1" 
AR Path="/6200C8A8/621ADF4E" Ref="J?"  Part="1" 
F 0 "J?" V 1818 4355 50  0000 L CNN
F 1 "Atari_SEGA_DE9" V 1863 4355 50  0001 L CNN
F 2 "" H 1900 3800 50  0001 C CNN
F 3 " ~" H 1900 3800 50  0001 C CNN
	1    1900 3800
	0    1    1    0   
$EndComp
Wire Wire Line
	1550 1800 1300 1800
Wire Wire Line
	1650 1700 1300 1700
Wire Wire Line
	1650 1700 1650 2050
Wire Wire Line
	1850 1500 1300 1500
Wire Wire Line
	1850 1500 1850 2050
Wire Wire Line
	2050 1750 2400 1750
Wire Wire Line
	2050 1750 2050 2050
Wire Wire Line
	1950 1650 2400 1650
Wire Wire Line
	1950 1650 1950 2050
Wire Wire Line
	1600 3250 1350 3250
Wire Wire Line
	1700 3150 1350 3150
Wire Wire Line
	1700 3150 1700 3500
Wire Wire Line
	1900 2950 1350 2950
Wire Wire Line
	1900 2950 1900 3500
Wire Wire Line
	2100 3200 2450 3200
Wire Wire Line
	2100 3200 2100 3500
Wire Wire Line
	2000 3100 2450 3100
Wire Wire Line
	2000 3100 2000 3500
Wire Wire Line
	1800 3400 1800 3500
Wire Wire Line
	1750 1950 1750 2050
Wire Wire Line
	1750 1950 2400 1950
Wire Wire Line
	1800 3400 2450 3400
NoConn ~ 2250 2050
NoConn ~ 2150 2050
NoConn ~ 2200 3500
NoConn ~ 2300 3500
$Comp
L power:GND #PWR?
U 1 1
P 2450 4850
AR Path="/5F127084/621ADF6E" Ref="#PWR?"  Part="1" 
AR Path="/5F9FC91E/621ADF6E" Ref="#PWR?"  Part="1" 
AR Path="/5FD29386/621ADF6E" Ref="#PWR?"  Part="1" 
AR Path="/6200C8A8/621ADF6E" Ref="#PWR?"  Part="1" 
F 0 "#PWR?" H 2450 4600 50  0001 C CNN
F 1 "GND" H 2455 4677 50  0000 C CNN
F 2 "" H 2450 4850 50  0001 C CNN
F 3 "" H 2450 4850 50  0001 C CNN
	1    2450 4850
	0    -1   -1   0   
$EndComp
$Comp
L power:GND #PWR?
U 1 1
P 2500 6300
AR Path="/5F127084/621ADF74" Ref="#PWR?"  Part="1" 
AR Path="/5F9FC91E/621ADF74" Ref="#PWR?"  Part="1" 
AR Path="/5FD29386/621ADF74" Ref="#PWR?"  Part="1" 
AR Path="/6200C8A8/621ADF74" Ref="#PWR?"  Part="1" 
F 0 "#PWR?" H 2500 6050 50  0001 C CNN
F 1 "GND" H 2505 6127 50  0000 C CNN
F 2 "" H 2500 6300 50  0001 C CNN
F 3 "" H 2500 6300 50  0001 C CNN
	1    2500 6300
	0    -1   -1   0   
$EndComp
$Comp
L power:+5V #PWR?
U 1 1
P 2500 6600
AR Path="/5F127084/621ADF7A" Ref="#PWR?"  Part="1" 
AR Path="/5F9FC91E/621ADF7A" Ref="#PWR?"  Part="1" 
AR Path="/5FD29386/621ADF7A" Ref="#PWR?"  Part="1" 
AR Path="/6200C8A8/621ADF7A" Ref="#PWR?"  Part="1" 
F 0 "#PWR?" H 2500 6450 50  0001 C CNN
F 1 "+5V" H 2515 6773 50  0000 C CNN
F 2 "" H 2500 6600 50  0001 C CNN
F 3 "" H 2500 6600 50  0001 C CNN
	1    2500 6600
	0    1    1    0   
$EndComp
$Comp
L power:+5V #PWR?
U 1 1
P 2450 5150
AR Path="/5F127084/621ADF80" Ref="#PWR?"  Part="1" 
AR Path="/5F9FC91E/621ADF80" Ref="#PWR?"  Part="1" 
AR Path="/5FD29386/621ADF80" Ref="#PWR?"  Part="1" 
AR Path="/6200C8A8/621ADF80" Ref="#PWR?"  Part="1" 
F 0 "#PWR?" H 2450 5000 50  0001 C CNN
F 1 "+5V" H 2465 5323 50  0000 C CNN
F 2 "" H 2450 5150 50  0001 C CNN
F 3 "" H 2450 5150 50  0001 C CNN
	1    2450 5150
	0    1    1    0   
$EndComp
Wire Wire Line
	1500 5250 1500 5100
Wire Wire Line
	1500 5100 1350 5100
Wire Wire Line
	2300 5250 2300 5150
Wire Wire Line
	2300 5150 2450 5150
Wire Wire Line
	1550 6700 1550 6550
Wire Wire Line
	1550 6550 1400 6550
Wire Wire Line
	2350 6700 2350 6600
Wire Wire Line
	2350 6600 2500 6600
Wire Wire Line
	2250 6700 2250 6500
Wire Wire Line
	1650 6700 1650 6450
Wire Wire Line
	2200 5250 2200 5050
Wire Wire Line
	1600 5250 1600 5000
Text Label 1350 4900 0    50   ~ 0
D1
Text Label 1350 5100 0    50   ~ 0
U1
Text Label 2450 5050 2    50   ~ 0
TR1
Text Label 1350 5000 0    50   ~ 0
TL1
Text Label 2450 4950 2    50   ~ 0
R1
Text Label 1350 4700 0    50   ~ 0
L1
Text Label 1400 6350 0    50   ~ 0
D2
Text Label 1400 6550 0    50   ~ 0
U2
Text Label 1400 6450 0    50   ~ 0
TL2
Text Label 2500 6400 2    50   ~ 0
R2
Text Label 1400 6150 0    50   ~ 0
L2
Text Notes 1400 5950 0    50   ~ 0
Connectors facing console
$Comp
L Connector_Gaming:Atari_SEGA_DE9 J?
U 1 1
P 1900 5550
AR Path="/5F9FC91E/621ADF9E" Ref="J?"  Part="1" 
AR Path="/5FD29386/621ADF9E" Ref="J?"  Part="1" 
AR Path="/6200C8A8/621ADF9E" Ref="J?"  Part="1" 
F 0 "J?" V 1818 6105 50  0000 L CNN
F 1 "Atari_SEGA_DE9" V 1863 6105 50  0001 L CNN
F 2 "" H 1900 5550 50  0001 C CNN
F 3 " ~" H 1900 5550 50  0001 C CNN
	1    1900 5550
	0    1    1    0   
$EndComp
$Comp
L Connector_Gaming:Atari_SEGA_DE9 J?
U 1 1
P 1950 7000
AR Path="/5F9FC91E/621ADFA4" Ref="J?"  Part="1" 
AR Path="/5FD29386/621ADFA4" Ref="J?"  Part="1" 
AR Path="/6200C8A8/621ADFA4" Ref="J?"  Part="1" 
F 0 "J?" V 1868 7555 50  0000 L CNN
F 1 "Atari_SEGA_DE9" V 1913 7555 50  0001 L CNN
F 2 "" H 1950 7000 50  0001 C CNN
F 3 " ~" H 1950 7000 50  0001 C CNN
	1    1950 7000
	0    1    1    0   
$EndComp
Wire Wire Line
	1600 5000 1350 5000
Wire Wire Line
	1700 4900 1350 4900
Wire Wire Line
	1700 4900 1700 5250
Wire Wire Line
	1900 4700 1350 4700
Wire Wire Line
	1900 4700 1900 5250
Wire Wire Line
	2200 5050 2450 5050
Wire Wire Line
	2100 4950 2450 4950
Wire Wire Line
	2100 4950 2100 5250
Wire Wire Line
	2000 4850 2450 4850
Wire Wire Line
	2000 4850 2000 5250
Wire Wire Line
	1650 6450 1400 6450
Wire Wire Line
	1750 6350 1400 6350
Wire Wire Line
	1750 6350 1750 6700
Wire Wire Line
	1950 6150 1400 6150
Wire Wire Line
	1950 6150 1950 6700
Wire Wire Line
	2250 6500 2500 6500
Wire Wire Line
	2150 6400 2500 6400
Wire Wire Line
	2150 6400 2150 6700
Wire Wire Line
	2050 6300 2500 6300
Wire Wire Line
	2050 6300 2050 6700
Text Label 2500 6500 2    50   ~ 0
TR2
NoConn ~ 1800 5250
NoConn ~ 1850 6700
Wire Notes Line
	2800 4100 2800 1300
Wire Notes Line
	2800 1300 1100 1300
Wire Notes Line
	1100 1300 1100 4100
Wire Notes Line
	1100 4100 2800 4100
Wire Notes Line
	2800 4500 1100 4500
Wire Notes Line
	1100 4500 1100 7300
Wire Notes Line
	1100 7300 2800 7300
Wire Notes Line
	2800 7300 2800 4500
Text Notes 1100 4450 0    50   ~ 0
Option #2: SEGA SG1000 / SMS
Text Notes 1100 1250 0    50   ~ 0
Option #1: Atari 2600 and compatible
Text Label 4950 2500 2    50   ~ 0
FIRE1
Text Label 4950 3400 2    50   ~ 0
FIRE2
Wire Wire Line
	4950 2600 4950 2500
Wire Wire Line
	4950 3500 4950 3400
Wire Notes Line
	5150 5900 3550 5900
Text Notes 3600 5850 0    50   ~ 0
GND pin 9 & 12 if unused (Atari)
Wire Notes Line
	3550 3900 5150 3900
Wire Notes Line
	3550 3900 3550 5900
Wire Notes Line
	5150 5900 5150 3900
$EndSCHEMATC
